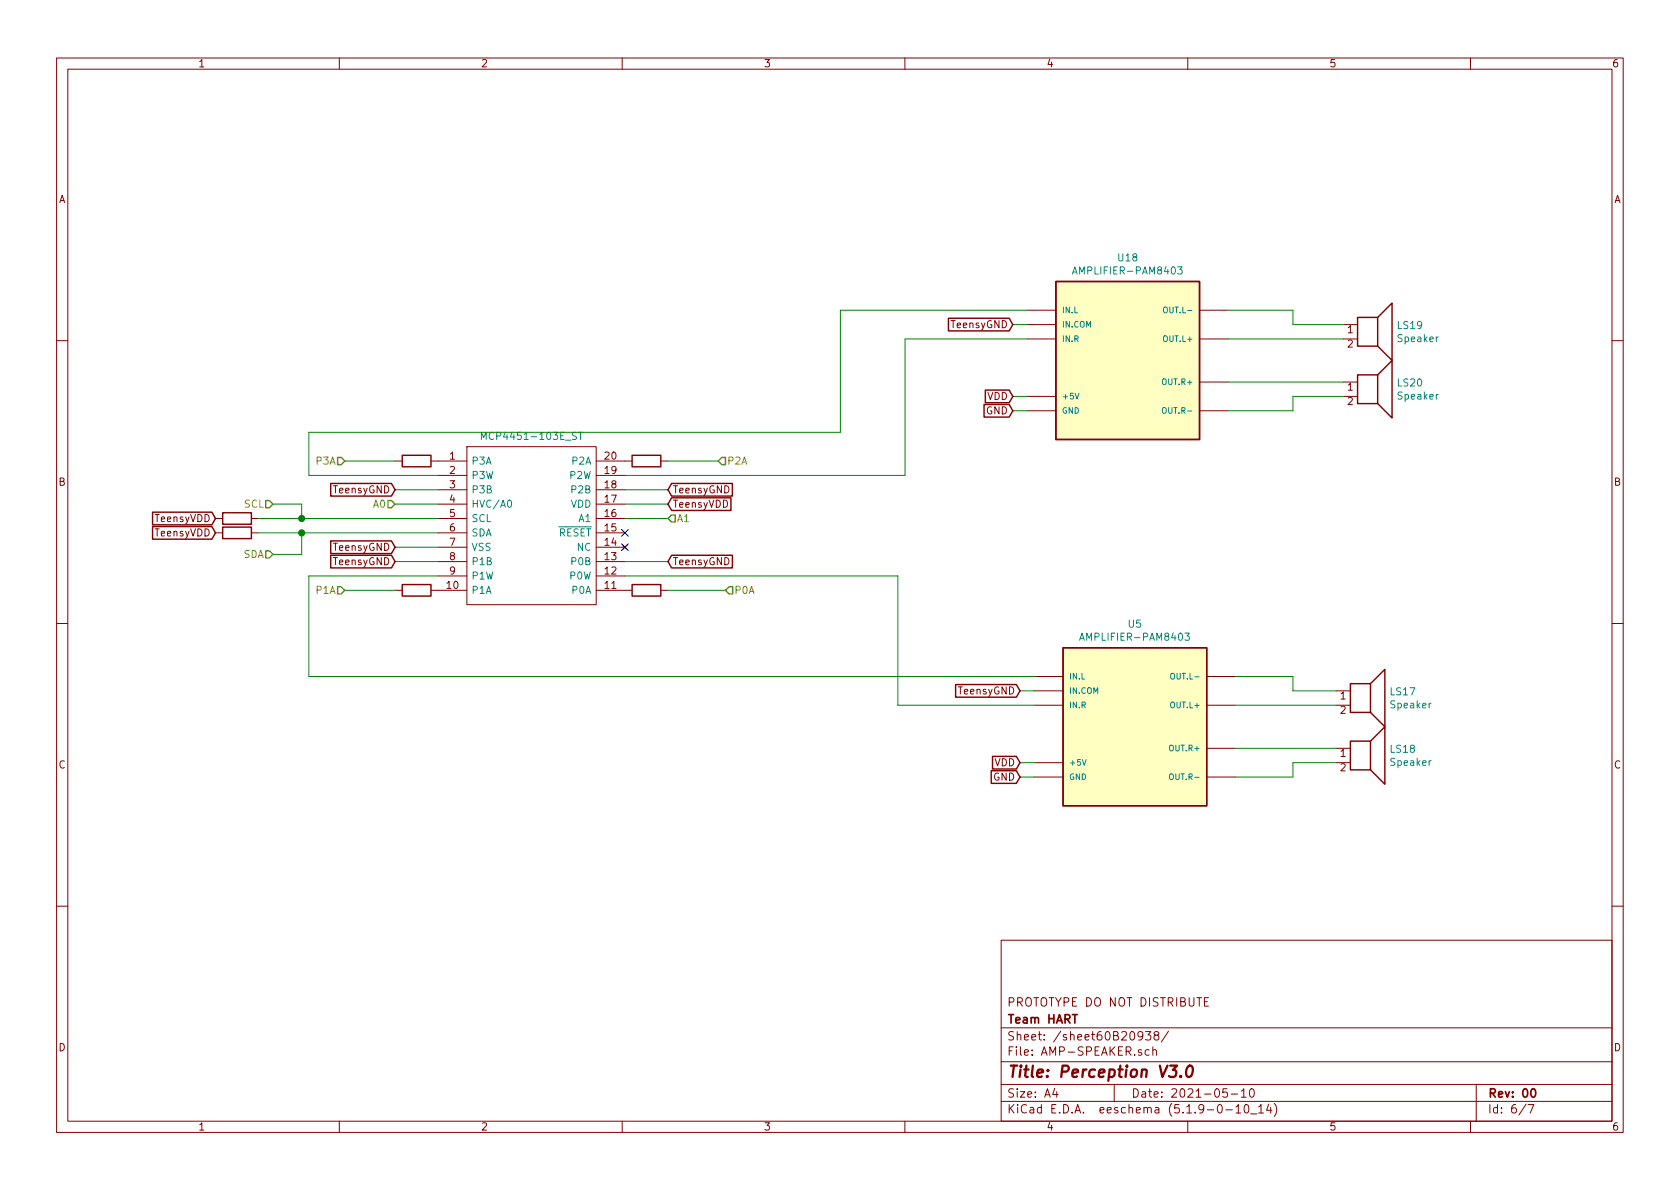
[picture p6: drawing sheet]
<svg xmlns="http://www.w3.org/2000/svg" width="297mm" height="210mm" viewBox="0 0 297 210" stroke-linecap="round" stroke-linejoin="round" font-family="sans-serif">
<g fill="none" stroke="#840000" stroke-width=".18">
<path d="M10 10.3h277v189.9h-277zM12 12.2h273v186.1h-273zM60 10.3v1.9M110 10.3v1.9M160 10.3v1.9M210 10.3v1.9M260 10.3v1.9M181.6 54.9h5.1M181.6 57.4h5.1M181.6 59.9h5.1M212.1 54.9h5.1M212.1 59.9h5.1"/>
<path d="M237.5 57.4h2.5M237.5 59.9h2.5M10 60.2h2M82.5 79h22.9v27.9h-22.9zM181.6 70.1h5.1M181.6 72.6h5.1M212.1 72.6h5.1M212.1 67.6h5.1M237.5 70.1h2.5M237.5 67.6h2.5M285 60.2h2M38.1 91.7h1.3"/>
<path d="M38.1 94.2h1.3M44.4 91.7h1.3M44.4 94.2h1.3M69.8 81.5h1.3M76.2 81.5h6.3M77.5 84.1h5M77.5 86.6h5M77.5 89.1h5M77.5 91.7h5M77.5 94.2h5M77.5 96.8h5M77.5 99.3h5"/>
<path d="M105.4 81.5h6.4M105.4 84.1h5.1M105.4 86.6h5.1M105.4 89.1h5.1M105.4 91.7h5.1M105.4 94.2h5.1M105.4 96.8h5.1M105.4 99.3h5.1M110.1 96.4l.8 .7M110.9 96.4l-.8 .7M116.8 81.5h1.3M10 110.3h2"/>
<path d="M69.8 104.4h1.3M76.2 104.4h6.3M77.5 101.8h5M105.4 101.8h5.1M105.4 104.4h6.4M116.8 104.4h1.3M182.9 119.6h5.1M213.4 119.6h5M285 110.3h2M182.9 122.2h5.1M182.9 124.7h5.1M182.9 134.9h5.1"/>
<path d="M182.9 137.4h5.1M213.4 124.7h5M213.4 137.4h5M213.4 132.3h5M236.2 122.2h2.6M236.2 124.7h2.6M236.2 134.9h2.6M236.2 132.3h2.6M10 160.2h2M177 166.3h108v32h-108zM213 177.1h.5M213.7 176.4h-.7v1.5h.7"/>
<path d="M285 160.2h2M60 198.3v1.9M110 198.3v1.9M160 198.3v1.9M177 194.8h108M177 191.8h108M177 187.8h108M177 181.8h108M186.5 192.5l-.4 1h1M186.8 193v1M197 191.8v3M202.1 183.1l-.1 .1a.48 .48 0 0 1-.7 .1l-.1-.2 .1-.6a.48 .48 0 0 1 .8 .2 1.01 1.01 0 0 1-.5 1.2h-.3"/>
<path d="M202.5 182.4h1l-.5 .6 .4 .1v.7l-.2 .1-.7-.1M203.2 185.7l-.4-.1-.3 .3v.6l.3 .1 .4-.1M203.8 185.7l.2-.1 .4 .1 .1 .9M203.8 185.1v1.5M204.3 183.1l-.3-.3 .1-.2 .2-.2 .4 .1 .2 .2-.1 .2-.6 .2a.48 .48 0 0 0-.1 .7l.2 .1 .5-.1a.48 .48 0 0 0-.2-.7M206.6 182.3l-1.3 2M210 198.3v1.9M216.7 196.3h1.2M217 192.5h-.7l-.1 .7 .2-.1 .5 .1 .1 .2v.5l-.2 .1-.6-.1M217.7 193.5h1.1M218.5 195.8l.4-.5v1.5M218.5 196.8h.9"/>
<path d="M219.5 193l.4-.5v1.5M219.5 194h.8M220.1 195.5l.3-.2a.94 .94 0 0 1 0 1.5 .82 .82 0 0 1-.3-1.3zM221.1 192.6l.2-.1a.8 .8 0 0 1 .5 .8 .8 .8 0 0 1-.5 .7 1 1 0 0 1-.2-1.4zM221.1 197h1.1M222.5 195.8l.5-.5v1.5M222.5 196.8h.9M224.3 195.2l-.3 1.1h.9M224.7 195.8v1M225.3 195.1a1.71 1.71 0 0 1 0 2.3M260 198.3v1.9M261 191.8v6.5"/>
<path d="M269.8 195.2l-1.2 2M270.2 195.3h1l-.6 1.5"/>
</g>
<path d="M270.9 192.6l.1-.1a.81 .81 0 0 1 .6 .6 .81 .81 0 0 1-.3 .8l-.1 .1a.8 .8 0 0 1-.6-.6 .8 .8 0 0 1 .3-.8z" fill="none" stroke="#840000" stroke-width=".3"/>
<path d="M206.9 188.4h1.2l-.7 .8h.3l.2 .2a.82 .82 0 0 1-.2 .9l-.8 .1-.2-.1M208.8 190.3h.1l-.2 .1v-.1h.1l-.1 .1M210 188.6a.46 .46 0 0 1 .5-.2 .46 .46 0 0 1 .4 .4 1.15 1.15 0 0 1-.8 1.6l-.2-.1a1.5 1.5 0 0 1 .1-1.7z" fill="none" stroke="#840000" stroke-width=".41"/>
<g fill="#ffffc2" stroke="#ffffc2" stroke-width=".18">
<path d="M188 114.5h25.4v28h-25.4z"/>
<path d="M186.7 49.8h25.4v27.9h-25.4z"/>
</g>
<g fill="none" stroke="#840000" stroke-width=".25">
<path d="M167.7 56.3h10.7l.7 1.1-.7 1.1h-10.7zM186.7 49.8h25.4v27.9h-25.4zM240 56.1h3.6v5.1h-3.6zM243.6 56.1l2.5-2.5v10.1l-2.5-2.5M174 71.5h4.4l.7 1.1-.7 1.2h-4.4zM174.2 69h4.2l.7 1.1-.7 1.1h-4.2zM240 66.3h3.6v5.1h-3.6zM243.6 66.3l2.5-2.6v10.2l-2.5-2.5M27 93.1h10.5l.6 1.1-.6 1.1h-10.5zM27 90.6h10.5l.6 1.1-.6 1.1h-10.5zM39.4 93.2h5v2h-5zM39.4 90.7h5v2h-5z"/>
<path d="M58.5 85.5h10.7l.6 1.1-.6 1.1h-10.7zM58.5 95.7h10.7l.6 1.1-.6 1.1h-10.7zM58.5 98.2h10.7l.6 1.1-.6 1.1h-10.7zM71.1 80.5h5.1v2h-5.1zM111.8 80.5h5v2h-5zM118.7 88h10.5v2.3h-10.5l-.6-1.2zM118.7 98.2h10.8v2.2h-10.8l-.6-1.1zM118.7 85.5h10.8v2.2h-10.8l-.6-1.1zM71.1 103.4h5.1v2h-5.1zM111.8 103.4h5v2h-5zM188 114.5h25.4v28h-25.4zM169 121.1h10.7l.6 1.1-.6 1.1h-10.7z"/>
<path d="M175.3 136.3h4.4l.6 1.1-.6 1.1h-4.4zM175.5 133.8h4.2l.6 1.1-.6 1.1h-4.2zM238.8 131.1h3.5v5h-3.5zM238.8 120.9h3.5v5.1h-3.5zM242.3 131.1l2.6-2.6v10.2l-2.6-2.6M242.3 120.9l2.6-2.5v10.1l-2.6-2.5"/>
</g>
<g fill="none" stroke="#008484" stroke-width=".18">
<path d="M189.6 48.5l.4-1.3 .4 1.3M189.7 48.1h.6M205.8 54.4l.1-.1a.36 .36 0 0 1 .5 .3v.4a.36 .36 0 0 1-.5 .3l-.2-.3zM208.2 47.2h.8l-.4 .5 .4 .1-.1 .6-.5 .1-.2-.2M85.1 77.7v-1.3l.4 1 .5-1v1.3M102.3 76.4h.7M102.6 76.4v1.3M190.1 69.5l.3 1.1 .4-1.1M205.6 72.2l.2-.1 .3 .1 .1 .5-.2 .3-.2 .1-.2-.2zM89.8 88.6l.2-.2a.67 .67 0 0 1 .5 .7 .67 .67 0 0 1-.5 .6l-.2-.1-.1-.4zM190.9 113.2l.4-1.2 .4 1.2M191 112.9h.6"/>
<path d="M207 119.2l.2-.1a.36 .36 0 0 1 .5 .3v.3a.36 .36 0 0 1-.5 .4l-.2-.4zM209.5 112h.8l-.4 .4 .3 .2v.6h-.5l-.2-.1M191.4 134.3l.3 1 .3-1M206.8 137l.2-.2 .4 .2 .1 .5-.3 .4-.4-.2z"/>
</g>
<g fill="none" stroke="#008400" stroke-width=".18">
<path d="M179.1 57.4h2.5M181.6 54.9h-33v21.5h-94v7.7h22.9M181.6 59.9h-21.6v24.2h-49.5M217.2 54.9h11.4v2.5h8.9M217.2 59.9h20.3M179.1 72.6h2.5M179.1 70.1h2.5M217.2 67.6h20.3M237.5 70.1h-8.9v2.5h-11.4M45.7 94.2h31.8M45.7 91.7h31.8M48.3 89.1h5v2.6"/>
<path d="M53.3 94.2v3.8h-5M61 81.5h8.8M69.8 89.1h7.7M69.8 96.8h7.7M69.8 99.3h7.7M69.8 86.6h7.7M110.5 89.1h7.6M110.5 91.7h7.6M110.5 99.3h7.6M110.5 86.6h7.6M118.1 81.5h8.9M61 104.4h8.8"/>
<path d="M77.5 101.8h-22.9v17.8h128.3M110.5 101.8h48.2v22.9h24.2M118.1 104.4h10.2M218.4 119.6h10.2v2.6h7.6M180.3 137.4h2.6M180.3 134.9h2.6M180.3 122.2h2.6M218.4 124.7h17.8M218.4 132.3h17.8M236.2 134.9h-7.6v2.5h-10.2"/>
</g>
<path d="M47 97.4h.6l.7 .6-.7 .7h-.6zM47 88.5h.6l.7 .6-.7 .7h-.6zM59.7 80.9h.6l.7 .6-.7 .7h-.6zM68.6 88.5h.6l.6 .6-.6 .7h-.6zM118.7 91.1h.7v1.2h-.7l-.6-.6zM127.6 80.9h.7v1.3h-.7l-.6-.7zM59.7 103.8h.6l.7 .6-.7 .6h-.6zM128.9 103.8h.6v1.2h-.6l-.6-.6z" fill="none" stroke="#848400" stroke-width=".25"/>
<g fill="#008400" stroke="#008400" stroke-width=".25">
<circle cx="53.3" cy="94.2" r=".51"/>
<circle cx="53.3" cy="91.7" r=".51"/>
</g>
<path d="M109.9 93.6l1.2 1.2M109.9 96.2l1.2 1.2M111.1 93.6l-1.2 1.2M111.1 96.2l-1.2 1.2" fill="none" stroke="#000084" stroke-width=".18"/>
<text font-size="2.8" fill="#840000" x="178" y="190.5">Title: Perception V3.0</text>
<g font-size="2.1" fill="#840000">
<text x="178" y="178">PROTOTYPE DO NOT DISTRIBUTE</text>
<text x="178" y="184">Sheet: /sheet60B20938/</text>
<text x="178" y="181">Team HART</text>
<text x="178" y="186.7">File: AMP-SPEAKER.sch</text>
<text x="178" y="196.9">KiCad E.D.A. eeschema (5.1.9-0-10_14)</text>
<text x="178" y="194.1">Size: A4</text>
<text x="200" y="194.1">Date: 2021-05-10</text>
<text x="263" y="194.1">Rev: 00</text>
<text x="263" y="196.9">Id: 6/7</text>
</g>
<g font-size="1.8" fill="#840000">
<text x="35" y="11.9">1</text>
<text x="85" y="11.9">2</text>
<text x="135" y="11.9">3</text>
<text x="185" y="11.9">4</text>
<text x="235" y="11.9">5</text>
<text x="285" y="11.9">6</text>
<text x="10.4" y="35.9">A</text>
<text x="285.4" y="35.9">A</text>
<text x="168.2" y="58">TeensyGND</text>
<text x="238.3" y="58.9">1</text>
<text x="238.3" y="61.5">2</text>
<text x="174.5" y="70.7">VDD</text>
<text x="238.3" y="69.1">1</text>
<text x="238.3" y="71.6">2</text>
<text x="174.3" y="73.3">GND</text>
<text x="79.5" y="81.3">1</text>
<text x="79.5" y="83.8">2</text>
<text x="107" y="81.3">20</text>
<text x="107" y="83.8">19</text>
<text x="10.4" y="85.9">B</text>
<text x="59" y="87.2">TeensyGND</text>
<text x="79.5" y="86.4">3</text>
<text x="79.5" y="88.9">4</text>
<text x="107" y="86.4">18</text>
<text x="107" y="88.9">17</text>
<text x="118.9" y="89.8">TeensyVDD</text>
<text x="118.9" y="87.2">TeensyGND</text>
<text x="285.4" y="85.9">B</text>
<text x="27.5" y="94.9">TeensyVDD</text>
<text x="27.5" y="92.3">TeensyVDD</text>
<text x="79.5" y="91.4">5</text>
<text x="79.5" y="94">6</text>
<text x="107" y="91.4">16</text>
<text x="107" y="94">15</text>
<text x="59" y="97.4">TeensyGND</text>
<text x="59" y="99.9">TeensyGND</text>
<text x="79.5" y="96.5">7</text>
<text x="79.5" y="99.1">8</text>
<text x="79.5" y="101.6">9</text>
<text x="107" y="96.5">14</text>
<text x="107" y="99.1">13</text>
<text x="107" y="101.6">12</text>
<text x="118.9" y="99.9">TeensyGND</text>
<text x="79" y="104.1">10</text>
<text x="107" y="104.1">11</text>
<text x="169.5" y="122.8">TeensyGND</text>
<text x="237" y="123.7">1</text>
<text x="237" y="126.2">2</text>
<text x="10.4" y="135.9">C</text>
<text x="175.8" y="135.5">VDD</text>
<text x="237" y="133.9">1</text>
<text x="237" y="136.4">2</text>
<text x="285.4" y="135.9">C</text>
<text x="175.6" y="138">GND</text>
<text x="10.4" y="185.9">D</text>
<text x="285.4" y="185.9">D</text>
<text x="35" y="199.9">1</text>
<text x="85" y="199.9">2</text>
<text x="135" y="199.9">3</text>
<text x="185" y="199.9">4</text>
<text x="235" y="199.9">5</text>
<text x="285" y="199.9">6</text>
</g>
<g font-size="1.8" fill="#008484">
<text x="197.8" y="46.2">U18</text>
<text x="190.4" y="48.5">AMPLIFIER-PAM8403</text>
<text x="247.2" y="58.2">LS19</text>
<text x="247.3" y="60.5">Speaker</text>
<text x="247.2" y="68.3">LS20</text>
<text x="247.3" y="70.7">Speaker</text>
<text x="86.1" y="77.8">MCP4451-103E_ST</text>
<text x="83.3" y="82.2">P3A</text>
<text x="101.2" y="82.2">P2A</text>
<text x="83.3" y="84.7">P3W</text>
<text x="83.3" y="87.2">P3B</text>
<text x="83.3" y="89.8">HVC/A0</text>
<text x="100.8" y="84.7">P2W</text>
<text x="100.9" y="89.8">VDD</text>
<text x="101.2" y="87.2">P2B</text>
<text x="83.3" y="92.3">SCL</text>
<text x="83.3" y="94.9">SDA</text>
<text x="98.8" y="94.9">RESET</text>
<text x="102.4" y="92.3">A1</text>
<text x="83.3" y="97.4">VSS</text>
<text x="83.3" y="99.9">P1B</text>
<text x="101.2" y="99.9">P0B</text>
<text x="102.1" y="97.4">NC</text>
<text x="83.3" y="102.5">P1W</text>
<text x="83.3" y="105">P1A</text>
<text x="100.8" y="102.5">P0W</text>
<text x="101.2" y="105">P0A</text>
<text x="191.7" y="113.3">AMPLIFIER-PAM8403</text>
<text x="199.5" y="111">U5</text>
<text x="245.9" y="123">LS17</text>
<text x="246" y="125.3">Speaker</text>
<text x="245.9" y="133.1">LS18</text>
<text x="246" y="135.4">Speaker</text>
</g>
<g font-size="1.8" fill="#848400">
<text x="56" y="82.2">P3A</text>
<text x="128.5" y="82.2">P2A</text>
<text x="43.2" y="89.8">SCL</text>
<text x="66.1" y="89.8">A0</text>
<text x="119.6" y="92.3">A1</text>
<text x="43" y="98.7">SDA</text>
<text x="56" y="105">P1A</text>
<text x="129.8" y="105">P0A</text>
</g>
<g font-size="1.4" fill="#008484">
<text x="187.7" y="55.4">IN.L</text>
<text x="187.7" y="57.9">IN.COM</text>
<text x="206.3" y="55.4">OUT.L-</text>
<text x="187.7" y="60.4">IN.R</text>
<text x="206" y="60.4">OUT.L+</text>
<text x="187.7" y="70.6">+5V</text>
<text x="205.8" y="68.1">OUT.R+</text>
<text x="187.7" y="73.1">GND</text>
<text x="206.2" y="73.1">OUT.R-</text>
<text x="189" y="120.1">IN.L</text>
<text x="189" y="122.7">IN.COM</text>
<text x="189" y="125.2">IN.R</text>
<text x="207.3" y="125.2">OUT.L+</text>
<text x="207.6" y="120.1">OUT.L-</text>
<text x="189" y="135.4">+5V</text>
<text x="189" y="137.9">GND</text>
<text x="207.1" y="132.8">OUT.R+</text>
<text x="207.5" y="137.9">OUT.R-</text>
</g>
</svg>
